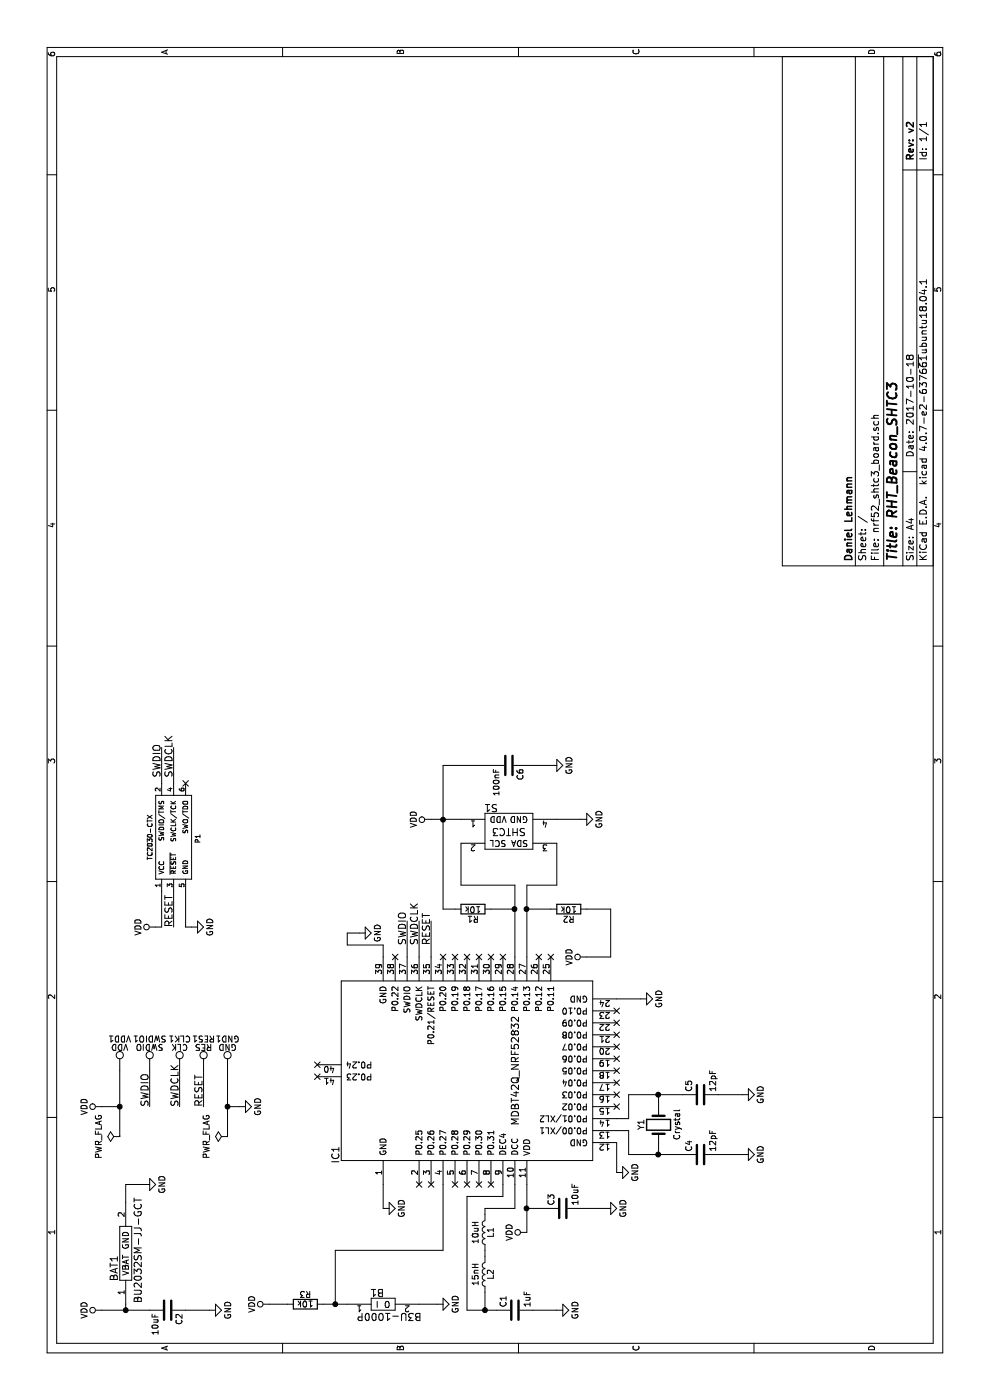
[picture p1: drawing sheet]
EESchema Schematic File Version 2
LIBS:power
LIBS:device
LIBS:transistors
LIBS:conn
LIBS:linear
LIBS:regul
LIBS:74xx
LIBS:cmos4000
LIBS:adc-dac
LIBS:memory
LIBS:xilinx
LIBS:microcontrollers
LIBS:dsp
LIBS:microchip
LIBS:analog_switches
LIBS:motorola
LIBS:texas
LIBS:intel
LIBS:audio
LIBS:interface
LIBS:digital-audio
LIBS:philips
LIBS:display
LIBS:cypress
LIBS:siliconi
LIBS:opto
LIBS:atmel
LIBS:contrib
LIBS:valves
LIBS:mdbt42q_nrf52832
LIBS:shtc3
LIBS:bu1632sm-jj-gtr
LIBS:b3u-1000p
LIBS:Tag-Connect
LIBS:nrf52_shtc3_board-cache
EELAYER 25 0
EELAYER END
$Descr A4 11693 8268
encoding utf-8
Sheet 1 1
Title "RHT_Beacon_SHTC3"
Date "2017-10-18"
Rev "v2"
Comp "Daniel Lehmann"
Comment1 ""
Comment2 ""
Comment3 ""
Comment4 ""
$EndDescr
$Comp
L MDBT42Q_NRF52832 IC1
U 1 1
P 2750 3900
F 0 "IC1" H 2050 5000 60  0000 C CNN
F 1 "MDBT42Q_NRF52832" H 2750 3500 60  0000 C CNN
F 2 "rht_beacon_footprints:RF_Module_42_pin" H 2150 3800 60  0001 C CNN
F 3 "" H 2150 3800 60  0001 C CNN
	1    2750 3900
	1    0    0    -1  
$EndComp
$Comp
L SHTC3 S1
U 1 1
P 4750 4250
F 0 "S1" H 4600 4450 60  0000 C CNN
F 1 "SHTC3" H 4750 4250 60  0000 C CNN
F 2 "RHT_beacon:DFN_4_pin_2x2" H 4750 4250 60  0001 C CNN
F 3 "" H 4750 4250 60  0001 C CNN
	1    4750 4250
	0    1    1    0   
$EndComp
$Comp
L R R1
U 1 1
P 4100 3950
F 0 "R1" V 4180 3950 50  0000 C CNN
F 1 "10k" V 4100 3950 50  0000 C CNN
F 2 "Resistors_SMD:R_0603" V 4030 3950 50  0001 C CNN
F 3 "" H 4100 3950 50  0000 C CNN
	1    4100 3950
	-1   0    0    1   
$EndComp
$Comp
L C C3
U 1 1
P 1600 4700
F 0 "C3" H 1625 4800 50  0000 L CNN
F 1 "10uF" H 1625 4600 50  0000 L CNN
F 2 "Capacitors_SMD:C_0603" H 1638 4550 50  0001 C CNN
F 3 "" H 1600 4700 50  0000 C CNN
	1    1600 4700
	1    0    0    -1  
$EndComp
$Comp
L C C1
U 1 1
P 750 4300
F 0 "C1" H 775 4400 50  0000 L CNN
F 1 "1uF" H 775 4200 50  0000 L CNN
F 2 "Capacitors_SMD:C_0603" H 788 4150 50  0001 C CNN
F 3 "" H 750 4300 50  0000 C CNN
	1    750  4300
	1    0    0    -1  
$EndComp
$Comp
L C C4
U 1 1
P 2050 5850
F 0 "C4" H 2075 5950 50  0000 L CNN
F 1 "12pF" H 2075 5750 50  0000 L CNN
F 2 "Capacitors_SMD:C_0603" H 2088 5700 50  0001 C CNN
F 3 "" H 2050 5850 50  0000 C CNN
	1    2050 5850
	1    0    0    -1  
$EndComp
$Comp
L C C5
U 1 1
P 2550 5850
F 0 "C5" H 2575 5950 50  0000 L CNN
F 1 "12pF" H 2575 5750 50  0000 L CNN
F 2 "Capacitors_SMD:C_0603" H 2588 5700 50  0001 C CNN
F 3 "" H 2550 5850 50  0000 C CNN
	1    2550 5850
	1    0    0    -1  
$EndComp
$Comp
L L L1
U 1 1
P 1400 4050
F 0 "L1" V 1350 4050 50  0000 C CNN
F 1 "10uH" V 1475 4050 50  0000 C CNN
F 2 "Capacitors_SMD:C_0603" H 1400 4050 50  0001 C CNN
F 3 "" H 1400 4050 50  0000 C CNN
	1    1400 4050
	0    -1   -1   0   
$EndComp
$Comp
L L L2
U 1 1
P 1050 4050
F 0 "L2" V 1000 4050 50  0000 C CNN
F 1 "15nH" V 1125 4050 50  0000 C CNN
F 2 "Capacitors_SMD:C_0603" H 1050 4050 50  0001 C CNN
F 3 "" H 1050 4050 50  0000 C CNN
	1    1050 4050
	0    -1   -1   0   
$EndComp
$Comp
L C C6
U 1 1
P 5300 4250
F 0 "C6" H 5325 4350 50  0000 L CNN
F 1 "100nF" H 5325 4150 50  0000 L CNN
F 2 "Capacitors_SMD:C_0603" H 5338 4100 50  0001 C CNN
F 3 "" H 5300 4250 50  0000 C CNN
	1    5300 4250
	-1   0    0    1   
$EndComp
$Comp
L C C2
U 1 1
P 750 1400
F 0 "C2" H 775 1500 50  0000 L CNN
F 1 "10uF" H 775 1300 50  0000 L CNN
F 2 "Capacitors_SMD:C_0603" H 788 1250 50  0001 C CNN
F 3 "" H 750 1400 50  0000 C CNN
	1    750  1400
	-1   0    0    1   
$EndComp
$Comp
L GND #PWR01
U 1 1
P 1600 5050
F 0 "#PWR01" H 1600 4800 50  0001 C CNN
F 1 "GND" H 1600 4900 50  0000 C CNN
F 2 "" H 1600 5050 50  0000 C CNN
F 3 "" H 1600 5050 50  0000 C CNN
	1    1600 5050
	1    0    0    -1  
$EndComp
$Comp
L GND #PWR02
U 1 1
P 750 1750
F 0 "#PWR02" H 750 1500 50  0001 C CNN
F 1 "GND" H 750 1600 50  0000 C CNN
F 2 "" H 750 1750 50  0000 C CNN
F 3 "" H 750 1750 50  0000 C CNN
	1    750  1750
	1    0    0    -1  
$EndComp
$Comp
L GND #PWR03
U 1 1
P 5300 4600
F 0 "#PWR03" H 5300 4350 50  0001 C CNN
F 1 "GND" H 5300 4450 50  0000 C CNN
F 2 "" H 5300 4600 50  0000 C CNN
F 3 "" H 5300 4600 50  0000 C CNN
	1    5300 4600
	1    0    0    -1  
$EndComp
$Comp
L VDD #PWR04
U 1 1
P 4850 3600
F 0 "#PWR04" H 4850 3450 50  0001 C CNN
F 1 "VDD" H 4850 3750 50  0000 C CNN
F 2 "" H 4850 3600 50  0000 C CNN
F 3 "" H 4850 3600 50  0000 C CNN
	1    4850 3600
	1    0    0    -1  
$EndComp
$Comp
L VDD #PWR05
U 1 1
P 750 850
F 0 "#PWR05" H 750 700 50  0001 C CNN
F 1 "VDD" H 750 1000 50  0000 C CNN
F 2 "" H 750 850 50  0000 C CNN
F 3 "" H 750 850 50  0000 C CNN
	1    750  850 
	1    0    0    -1  
$EndComp
$Comp
L VDD #PWR06
U 1 1
P 1400 4400
F 0 "#PWR06" H 1400 4250 50  0001 C CNN
F 1 "VDD" H 1400 4550 50  0000 C CNN
F 2 "" H 1400 4400 50  0000 C CNN
F 3 "" H 1400 4400 50  0000 C CNN
	1    1400 4400
	1    0    0    -1  
$EndComp
$Comp
L GND #PWR07
U 1 1
P 2050 6200
F 0 "#PWR07" H 2050 5950 50  0001 C CNN
F 1 "GND" H 2050 6050 50  0000 C CNN
F 2 "" H 2050 6200 50  0000 C CNN
F 3 "" H 2050 6200 50  0000 C CNN
	1    2050 6200
	1    0    0    -1  
$EndComp
$Comp
L GND #PWR08
U 1 1
P 2550 6200
F 0 "#PWR08" H 2550 5950 50  0001 C CNN
F 1 "GND" H 2550 6050 50  0000 C CNN
F 2 "" H 2550 6200 50  0000 C CNN
F 3 "" H 2550 6200 50  0000 C CNN
	1    2550 6200
	1    0    0    -1  
$EndComp
$Comp
L Crystal Y1
U 1 1
P 2300 5500
F 0 "Y1" H 2300 5650 50  0000 C CNN
F 1 "Crystal" H 2300 5350 50  0000 C CNN
F 2 "rht_beacon_footprints:Crystal_1.6x1_2pad" H 2300 5500 50  0001 C CNN
F 3 "" H 2300 5500 50  0000 C CNN
	1    2300 5500
	1    0    0    -1  
$EndComp
$Comp
L GND #PWR09
U 1 1
P 1800 1200
F 0 "#PWR09" H 1800 950 50  0001 C CNN
F 1 "GND" H 1800 1050 50  0000 C CNN
F 2 "" H 1800 1200 50  0000 C CNN
F 3 "" H 1800 1200 50  0000 C CNN
	1    1800 1200
	1    0    0    -1  
$EndComp
$Comp
L GND #PWR010
U 1 1
P 750 4650
F 0 "#PWR010" H 750 4400 50  0001 C CNN
F 1 "GND" H 750 4500 50  0000 C CNN
F 2 "" H 750 4650 50  0000 C CNN
F 3 "" H 750 4650 50  0000 C CNN
	1    750  4650
	1    0    0    -1  
$EndComp
$Comp
L VDD #PWR011
U 1 1
P 3700 4900
F 0 "#PWR011" H 3700 4750 50  0001 C CNN
F 1 "VDD" H 3700 5050 50  0000 C CNN
F 2 "" H 3700 4900 50  0000 C CNN
F 3 "" H 3700 4900 50  0000 C CNN
	1    3700 4900
	1    0    0    -1  
$EndComp
$Comp
L GND #PWR012
U 1 1
P 4850 4850
F 0 "#PWR012" H 4850 4600 50  0001 C CNN
F 1 "GND" H 4850 4700 50  0000 C CNN
F 2 "" H 4850 4850 50  0000 C CNN
F 3 "" H 4850 4850 50  0000 C CNN
	1    4850 4850
	1    0    0    -1  
$EndComp
$Comp
L R R2
U 1 1
P 4100 4750
F 0 "R2" V 4180 4750 50  0000 C CNN
F 1 "10k" V 4100 4750 50  0000 C CNN
F 2 "Resistors_SMD:R_0603" V 4030 4750 50  0001 C CNN
F 3 "" H 4100 4750 50  0000 C CNN
	1    4100 4750
	-1   0    0    1   
$EndComp
NoConn ~ 1800 3500
NoConn ~ 1800 3600
NoConn ~ 1800 3800
NoConn ~ 1800 3900
NoConn ~ 1800 4000
NoConn ~ 1800 4100
NoConn ~ 2450 5150
NoConn ~ 2550 5150
NoConn ~ 2650 5150
NoConn ~ 2750 5150
NoConn ~ 2850 5150
NoConn ~ 2950 5150
NoConn ~ 3050 5150
NoConn ~ 3150 5150
NoConn ~ 3250 5150
NoConn ~ 3700 4600
NoConn ~ 3700 4500
NoConn ~ 3700 4200
NoConn ~ 3700 4100
NoConn ~ 3700 4000
NoConn ~ 3700 3900
NoConn ~ 3700 3800
NoConn ~ 3700 3700
NoConn ~ 3700 3300
$Comp
L GND #PWR013
U 1 1
P 1600 3200
F 0 "#PWR013" H 1600 2950 50  0001 C CNN
F 1 "GND" H 1600 3050 50  0000 C CNN
F 2 "" H 1600 3200 50  0000 C CNN
F 3 "" H 1600 3200 50  0000 C CNN
	1    1600 3200
	1    0    0    -1  
$EndComp
$Comp
L GND #PWR014
U 1 1
P 3900 3000
F 0 "#PWR014" H 3900 2750 50  0001 C CNN
F 1 "GND" H 3900 2850 50  0000 C CNN
F 2 "" H 3900 3000 50  0000 C CNN
F 3 "" H 3900 3000 50  0000 C CNN
	1    3900 3000
	1    0    0    -1  
$EndComp
$Comp
L GND #PWR015
U 1 1
P 1900 5150
F 0 "#PWR015" H 1900 4900 50  0001 C CNN
F 1 "GND" H 1900 5000 50  0000 C CNN
F 2 "" H 1900 5150 50  0000 C CNN
F 3 "" H 1900 5150 50  0000 C CNN
	1    1900 5150
	1    0    0    -1  
$EndComp
$Comp
L GND #PWR016
U 1 1
P 3350 5350
F 0 "#PWR016" H 3350 5100 50  0001 C CNN
F 1 "GND" H 3350 5200 50  0000 C CNN
F 2 "" H 3350 5350 50  0000 C CNN
F 3 "" H 3350 5350 50  0000 C CNN
	1    3350 5350
	1    0    0    -1  
$EndComp
Wire Wire Line
	2250 5250 2250 5150
Wire Wire Line
	2050 5250 2250 5250
Wire Wire Line
	2350 5250 2550 5250
Wire Wire Line
	2350 5250 2350 5150
Wire Wire Line
	750  850  750  1250
Wire Wire Line
	750  1550 750  1750
Wire Wire Line
	1800 1050 1800 1200
Wire Wire Line
	1400 4400 1800 4400
Wire Wire Line
	1600 4550 1600 4400
Connection ~ 1600 4400
Wire Wire Line
	1600 4850 1600 5050
Wire Wire Line
	750  3900 750  4150
Wire Wire Line
	1600 4300 1800 4300
Wire Wire Line
	1600 4050 1600 4300
Wire Wire Line
	1800 4200 1700 4200
Wire Wire Line
	1700 4200 1700 3900
Wire Wire Line
	1700 3900 750  3900
Wire Wire Line
	750  4650 750  4450
Wire Wire Line
	2050 5250 2050 5700
Wire Wire Line
	2050 6000 2050 6200
Wire Wire Line
	2550 5250 2550 5700
Wire Wire Line
	2550 6000 2550 6200
Wire Wire Line
	2150 5500 2050 5500
Connection ~ 2050 5500
Wire Wire Line
	2450 5500 2550 5500
Connection ~ 2550 5500
Wire Wire Line
	4850 4650 4850 4850
Wire Wire Line
	5300 4400 5300 4600
Wire Wire Line
	4850 3600 4850 3850
Wire Wire Line
	5300 3700 5300 4100
Wire Wire Line
	3700 4400 4300 4400
Wire Wire Line
	3700 4300 4300 4300
Wire Wire Line
	4100 4600 4100 4400
Connection ~ 4100 4400
Wire Wire Line
	4100 4100 4100 4300
Connection ~ 4100 4300
Wire Wire Line
	4100 5100 4100 4900
Wire Wire Line
	3700 5100 4100 5100
Wire Wire Line
	3700 5100 3700 4900
Wire Wire Line
	1800 3200 1600 3200
Wire Wire Line
	1900 5150 2150 5150
Wire Wire Line
	3350 5350 3350 5150
Wire Wire Line
	4300 4300 4300 3850
Wire Wire Line
	4300 3850 4650 3850
Wire Wire Line
	4300 4400 4300 4650
Wire Wire Line
	4300 4650 4650 4650
Wire Wire Line
	3700 3200 3800 3200
Wire Wire Line
	3800 3200 3800 2900
Wire Wire Line
	3800 2900 3900 2900
Wire Wire Line
	3900 2900 3900 3000
Wire Wire Line
	4100 3800 4100 3700
NoConn ~ 2700 2650
NoConn ~ 2800 2650
Wire Wire Line
	4100 3700 5300 3700
Connection ~ 4850 3700
Wire Wire Line
	3700 3400 4000 3400
Wire Wire Line
	3700 3500 4000 3500
Wire Wire Line
	3700 3600 4000 3600
Text Label 3800 3400 0    60   ~ 0
SWDIO
Text Label 3800 3500 0    60   ~ 0
SWDCLK
Text Label 3800 3600 0    60   ~ 0
RESET
$Comp
L TEST_1P SWDIO1
U 1 1
P 2750 1250
F 0 "SWDIO1" H 2750 1520 50  0000 C CNN
F 1 "SWDIO" H 2750 1450 50  0000 C CNN
F 2 "rht_beacon_footprints:WirePad_1mm_SMD" H 2950 1250 50  0001 C CNN
F 3 "" H 2950 1250 50  0000 C CNN
	1    2750 1250
	0    1    1    0   
$EndComp
$Comp
L TEST_1P CLK1
U 1 1
P 2750 1500
F 0 "CLK1" H 2750 1770 50  0000 C CNN
F 1 "CLK" H 2750 1700 50  0000 C CNN
F 2 "rht_beacon_footprints:WirePad_1mm_SMD" H 2950 1500 50  0001 C CNN
F 3 "" H 2950 1500 50  0000 C CNN
	1    2750 1500
	0    1    1    0   
$EndComp
$Comp
L TEST_1P RES1
U 1 1
P 2750 1700
F 0 "RES1" H 2750 1970 50  0000 C CNN
F 1 "RES" H 2750 1900 50  0000 C CNN
F 2 "rht_beacon_footprints:WirePad_1mm_SMD" H 2950 1700 50  0001 C CNN
F 3 "" H 2950 1700 50  0000 C CNN
	1    2750 1700
	0    1    1    0   
$EndComp
$Comp
L TEST_1P GND1
U 1 1
P 2750 1900
F 0 "GND1" H 2750 2170 50  0000 C CNN
F 1 "GND" H 2750 2100 50  0000 C CNN
F 2 "rht_beacon_footprints:WirePad_1mm_SMD" H 2950 1900 50  0001 C CNN
F 3 "" H 2950 1900 50  0000 C CNN
	1    2750 1900
	0    1    1    0   
$EndComp
$Comp
L TEST_1P VDD1
U 1 1
P 2750 1000
F 0 "VDD1" H 2750 1270 50  0000 C CNN
F 1 "VDD" H 2750 1200 50  0000 C CNN
F 2 "rht_beacon_footprints:WirePad_1mm_SMD" H 2950 1000 50  0001 C CNN
F 3 "" H 2950 1000 50  0000 C CNN
	1    2750 1000
	0    1    1    0   
$EndComp
$Comp
L VDD #PWR017
U 1 1
P 2450 850
F 0 "#PWR017" H 2450 700 50  0001 C CNN
F 1 "VDD" H 2450 1000 50  0000 C CNN
F 2 "" H 2450 850 50  0000 C CNN
F 3 "" H 2450 850 50  0000 C CNN
	1    2450 850 
	1    0    0    -1  
$EndComp
$Comp
L GND #PWR018
U 1 1
P 2450 2000
F 0 "#PWR018" H 2450 1750 50  0001 C CNN
F 1 "GND" H 2450 1850 50  0000 C CNN
F 2 "" H 2450 2000 50  0000 C CNN
F 3 "" H 2450 2000 50  0000 C CNN
	1    2450 2000
	1    0    0    -1  
$EndComp
Wire Wire Line
	2450 2000 2450 1900
Wire Wire Line
	2200 1900 2750 1900
Wire Wire Line
	2450 1000 2450 850 
Wire Wire Line
	2450 1250 2750 1250
Wire Wire Line
	2450 1500 2750 1500
Wire Wire Line
	2450 1700 2750 1700
Text Label 2450 1250 0    60   ~ 0
SWDIO
Text Label 2450 1500 0    60   ~ 0
SWDCLK
Text Label 2450 1700 0    60   ~ 0
RESET
$Comp
L PWR_FLAG #FLG019
U 1 1
P 2200 1000
F 0 "#FLG019" H 2200 1095 50  0001 C CNN
F 1 "PWR_FLAG" H 2200 1180 50  0000 C CNN
F 2 "" H 2200 1000 50  0000 C CNN
F 3 "" H 2200 1000 50  0000 C CNN
	1    2200 1000
	1    0    0    -1  
$EndComp
$Comp
L PWR_FLAG #FLG020
U 1 1
P 2200 1900
F 0 "#FLG020" H 2200 1995 50  0001 C CNN
F 1 "PWR_FLAG" H 2200 2080 50  0000 C CNN
F 2 "" H 2200 1900 50  0000 C CNN
F 3 "" H 2200 1900 50  0000 C CNN
	1    2200 1900
	1    0    0    -1  
$EndComp
Connection ~ 2450 1000
Connection ~ 2450 1900
Wire Wire Line
	2200 1000 2750 1000
Wire Wire Line
	1600 4050 1550 4050
Wire Wire Line
	1250 4050 1200 4050
Wire Wire Line
	900  4050 750  4050
Connection ~ 750  4050
$Comp
L GND #PWR021
U 1 1
P 800 3650
F 0 "#PWR021" H 800 3400 50  0001 C CNN
F 1 "GND" H 800 3500 50  0000 C CNN
F 2 "" H 800 3650 50  0000 C CNN
F 3 "" H 800 3650 50  0000 C CNN
	1    800  3650
	1    0    0    -1  
$EndComp
$Comp
L R R3
U 1 1
P 800 2550
F 0 "R3" V 880 2550 50  0000 C CNN
F 1 "10k" V 800 2550 50  0000 C CNN
F 2 "Resistors_SMD:R_0603" V 730 2550 50  0001 C CNN
F 3 "" H 800 2550 50  0000 C CNN
	1    800  2550
	1    0    0    -1  
$EndComp
$Comp
L VDD #PWR022
U 1 1
P 800 2250
F 0 "#PWR022" H 800 2100 50  0001 C CNN
F 1 "VDD" H 800 2400 50  0000 C CNN
F 2 "" H 800 2250 50  0000 C CNN
F 3 "" H 800 2250 50  0000 C CNN
	1    800  2250
	1    0    0    -1  
$EndComp
Wire Wire Line
	800  2400 800  2250
$Comp
L B3U-1000P B1
U 1 1
P 800 3200
F 0 "B1" H 750 3300 60  0000 C CNN
F 1 "B3U-1000P" H 850 3100 60  0000 C CNN
F 2 "Buttons_Switches_SMD:SW_SPST_B3U-1000P" H 750 3200 60  0001 C CNN
F 3 "" H 750 3200 60  0001 C CNN
	1    800  3200
	0    1    1    0   
$EndComp
Wire Wire Line
	800  3650 800  3500
Wire Wire Line
	1800 3700 1250 3700
Wire Wire Line
	1250 3700 1250 2800
Wire Wire Line
	1250 2800 800  2800
Wire Wire Line
	800  2700 800  2900
Connection ~ 800  2800
$Comp
L BU2032SM-JJ-GCT BAT1
U 1 1
P 1200 1050
F 0 "BAT1" H 1100 1150 60  0000 C CNN
F 1 "BU2032SM-JJ-GCT" H 1250 950 60  0000 C CNN
F 2 "rht_beacon_footprints:BAT_Holder_2032" H 1200 1050 60  0001 C CNN
F 3 "" H 1200 1050 60  0001 C CNN
	1    1200 1050
	1    0    0    -1  
$EndComp
Wire Wire Line
	800  1050 750  1050
Connection ~ 750  1050
Wire Wire Line
	1650 1050 1800 1050
$Comp
L TC2030-CTX P1
U 1 1
P 4700 1450
F 0 "P1" H 4650 1250 40  0000 L CNN
F 1 "TC2030-CTX" H 4700 1650 40  0000 C CNN
F 2 "Tag-Connect:TC2030-NL_SMALL" H 4700 1450 60  0001 C CNN
F 3 "" H 4700 1450 60  0001 C CNN
	1    4700 1450
	1    0    0    -1  
$EndComp
NoConn ~ 5150 1550
Wire Wire Line
	4250 1550 3950 1550
Wire Wire Line
	4250 1450 3950 1450
Wire Wire Line
	4250 1350 3950 1350
Wire Wire Line
	5150 1350 5450 1350
Wire Wire Line
	5150 1450 5450 1450
$Comp
L VDD #PWR023
U 1 1
P 3950 1300
F 0 "#PWR023" H 3950 1150 50  0001 C CNN
F 1 "VDD" H 3950 1450 50  0000 C CNN
F 2 "" H 3950 1300 50  0000 C CNN
F 3 "" H 3950 1300 50  0000 C CNN
	1    3950 1300
	1    0    0    -1  
$EndComp
Wire Wire Line
	3950 1350 3950 1300
$Comp
L GND #PWR024
U 1 1
P 3950 1600
F 0 "#PWR024" H 3950 1350 50  0001 C CNN
F 1 "GND" H 3950 1450 50  0000 C CNN
F 2 "" H 3950 1600 50  0000 C CNN
F 3 "" H 3950 1600 50  0000 C CNN
	1    3950 1600
	1    0    0    -1  
$EndComp
Wire Wire Line
	3950 1550 3950 1600
Text Label 3950 1450 0    60   ~ 0
RESET
Text Label 5200 1350 0    60   ~ 0
SWDIO
Text Label 5200 1450 0    60   ~ 0
SWDCLK
$EndSCHEMATC
